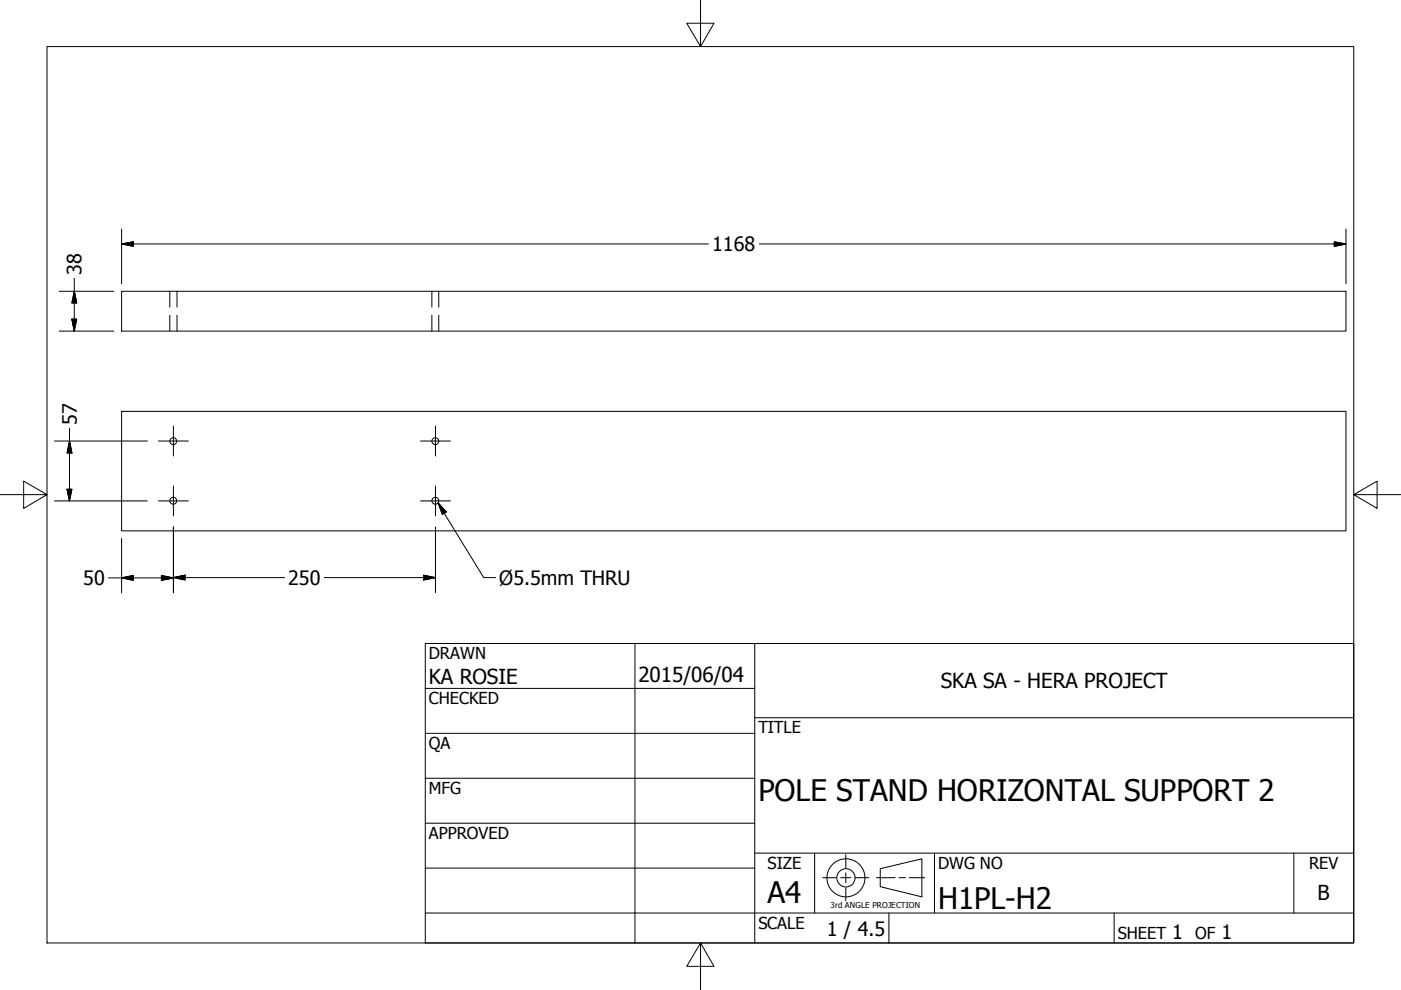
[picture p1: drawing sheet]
<svg xmlns="http://www.w3.org/2000/svg" width="297mm" height="210mm" viewBox="0 0 297 210" stroke-linecap="round" stroke-linejoin="round" font-family="sans-serif">
<!-- layer: Visible (ANSI) -->
<g fill="none" stroke="#000" stroke-width=".21">
<path d="M25.8 61.8h259.6v8.4h-259.6zM25.8 87.2h259.6v25.4h-259.6z"/>
<circle cx="36.7" cy="93.5" r=".73"/>
<circle cx="92.3" cy="93.5" r=".73"/>
<circle cx="36.7" cy="106.2" r=".73"/>
<circle cx="92.3" cy="106.2" r=".73"/>
</g>
<!-- layer: Hidden (ANSI) -->
<path d="M36 61.8v3.3M36 66.8v3.4M37.5 61.8v3.3M37.5 66.8v3.4M91.6 61.8v3.3M91.6 66.8v3.4M93 61.8v3.3M93 66.8v3.4" fill="none" stroke="#000" stroke-width=".21"/>
<!-- layer: Border (ANSI) -->
<path d="M148.5 -.1v10l-2.9-5h5.8l-2.9 5M10 9.9h277v190h-277zM0 104.9h10l-5-2.9v5.8l5-2.9M287 104.9l5 2.9v-5.8l-5 2.9h10M148.5 199.9l2.9 5h-5.8l2.9-5v10" fill="none" stroke="#000" stroke-width=".21"/>
<!-- layer: Title (ANSI) -->
<g fill="none" stroke="#000" stroke-width=".21">
<path d="M90.2 136.4h196.8v63.5h-196.8zM134.6 136.4v63.5M160 136.4v63.5M90.2 146h69.8M90.2 155.5h69.8M160 152.2h127M90.2 165h69.8M90.2 174.5h69.8M90.2 193.6h196.8M90.2 184.1h69.8M160 180.9h127M172.7 180.9v12.7"/>
<path d="M188.5 193.6v6.3M198.1 180.9v12.7M236.2 193.6v6.3M274.3 180.9v12.7"/>
</g>
<!-- layer: Dimension (ANSI) -->
<g fill="none" stroke="#000" stroke-width=".21">
<path d="M15.7 59v11.2M25.8 51.7l2.5-.4v.9zM25.8 51.7h124.4M25.8 48.5v11.7M161 51.7h124.4M282.9 51.3l2.5 .4-2.5 .5zM285.4 48.5v11.7M12.6 61.8h11.5M12.6 70.2h11.5M15.2 67.7h1.1l-.6 2.5zM15.7 61.8l.6 2.4h-1.1zM11.6 93.5h19.6"/>
<path d="M14.7 93.5l.5 2.5h-1zM14.7 90.8v15.4M11.6 106.2h19.6M14.2 103.7h1l-.5 2.5zM25.8 114.1v11.6M36.8 111.7v14M92.3 111.7v13.9M23 122.5h13.8M25.8 122.5l2.5-.5v1zM34.2 122l2.6 .5-2.6 .5zM36.8 122.5l2.4-.5v1zM36.8 122.5h23.5"/>
<path d="M68.8 122.5h23.5M89.8 122l2.5 .5-2.5 .5z"/>
</g>
<g fill="#000" stroke="#000" stroke-width=".21">
<path d="M25.8 51.7l2.5-.4zM25.8 51.7l2.5-.4v.9zM282.9 52.2l2.5-.5zM282.9 51.3l2.5 .4-2.5 .5zM15.2 67.7l.5 2.5zM15.2 67.7h1.1l-.6 2.5zM15.7 61.8l.6 2.4zM15.7 61.8l.6 2.4h-1.1zM14.7 93.5l.5 2.5zM14.7 93.5l.5 2.5h-1zM14.2 103.7l.5 2.5zM14.2 103.7h1l-.5 2.5z"/>
<path d="M25.8 122.5l2.5-.5zM25.8 122.5l2.5-.5v1zM34.2 123l2.6-.5zM34.2 122l2.6 .5-2.6 .5zM36.8 122.5l2.4-.5zM36.8 122.5l2.4-.5v1zM89.8 123l2.5-.5zM89.8 122l2.5 .5-2.5 .5z"/>
</g>
<!-- layer: Sketch Geometry (ANSI) -->
<g fill="none" stroke="#000" stroke-width=".21">
<path d="M174.4 186.1h2.8M178.2 186.1h2.2M179.3 181.2v2.8M179.3 185.1v2.1M179.3 188.2v2.8M181.5 186.1h2.7M185.8 186.1h4M186.6 184.2l8.9-2.1v8.1l-8.9-2.2zM190.6 186.1h1.4M192.8 186.1h3.3"/>
<circle cx="179.4" cy="186.1" r="4"/>
<circle cx="179.4" cy="186.1" r="1.94"/>
</g>
<!-- layer: Center Mark (ANSI) -->
<path d="M33.6 93.5h6.3M36.8 90.3v6.4M89.2 93.5h6.3M92.3 90.3v6.4M33.6 106.2h6.3M36.8 103v6.4M89.2 106.2h6.3M92.3 103v6.4" fill="none" stroke="#000" stroke-width=".21"/>
<!-- layer: Symbol (ANSI) -->
<path d="M92.9 106.7l1.7 1.9-.8 .5zM92.9 106.7l9.7 15.8h2.5" fill="none" stroke="#000" stroke-width=".21"/>
<path d="M92.9 106.7l1.7 1.9zM92.9 106.7l1.7 1.9-.8 .5z" fill="#000" stroke="#000" stroke-width=".21"/>
<g font-size="6.3">
<text x="160.8" y="169.8">POLE STAND HORIZONTAL SUPPORT 2</text>
<text x="162.8" y="191.4">A4</text>
<text x="198.9" y="192.8">H1PL-H2</text>
</g>
<g font-size="4.4">
<text x="90.9" y="145.1">KA ROSIE</text>
<text x="135.4" y="144.5">2015/06/04</text>
<text x="199.5" y="145.9">SKA SA - HERA PROJECT</text>
<text x="279.3" y="190.7">B</text>
</g>
<g font-size="4.2">
<text x="151" y="53.2">1168</text>
<text x="17.3" y="58.2" transform="rotate(-90 17.3 58.2)">38</text>
<text x="16.3" y="90" transform="rotate(-90 16.3 90)">57</text>
<text x="17.7" y="124.1">50</text>
<text x="61.1" y="124">250</text>
<text x="105.9" y="124">Ø5.5mm THRU</text>
<text x="175.3" y="198.5">1 / 4.5</text>
<text x="248.5" y="199.1">1</text>
<text x="259" y="199.1">1</text>
</g>
<g font-size="3.5">
<text x="90.9" y="139.7">DRAWN</text>
<text x="90.9" y="149.3">CHECKED</text>
<text x="160.8" y="155.5">TITLE</text>
<text x="90.9" y="158.8">QA</text>
<text x="90.9" y="168.3">MFG</text>
<text x="90.9" y="177.8">APPROVED</text>
<text x="162.8" y="184.2">SIZE</text>
<text x="198.9" y="184.2">DWG NO</text>
<text x="277.6" y="184.2">REV</text>
<text x="160.8" y="196.9">SCALE</text>
<text x="237" y="199.1">SHEET</text>
<text x="253.4" y="199.1">OF</text>
</g>
<text font-size="1.7" x="176.1" y="192.5">3rd ANGLE PROJECTION</text>
</svg>
